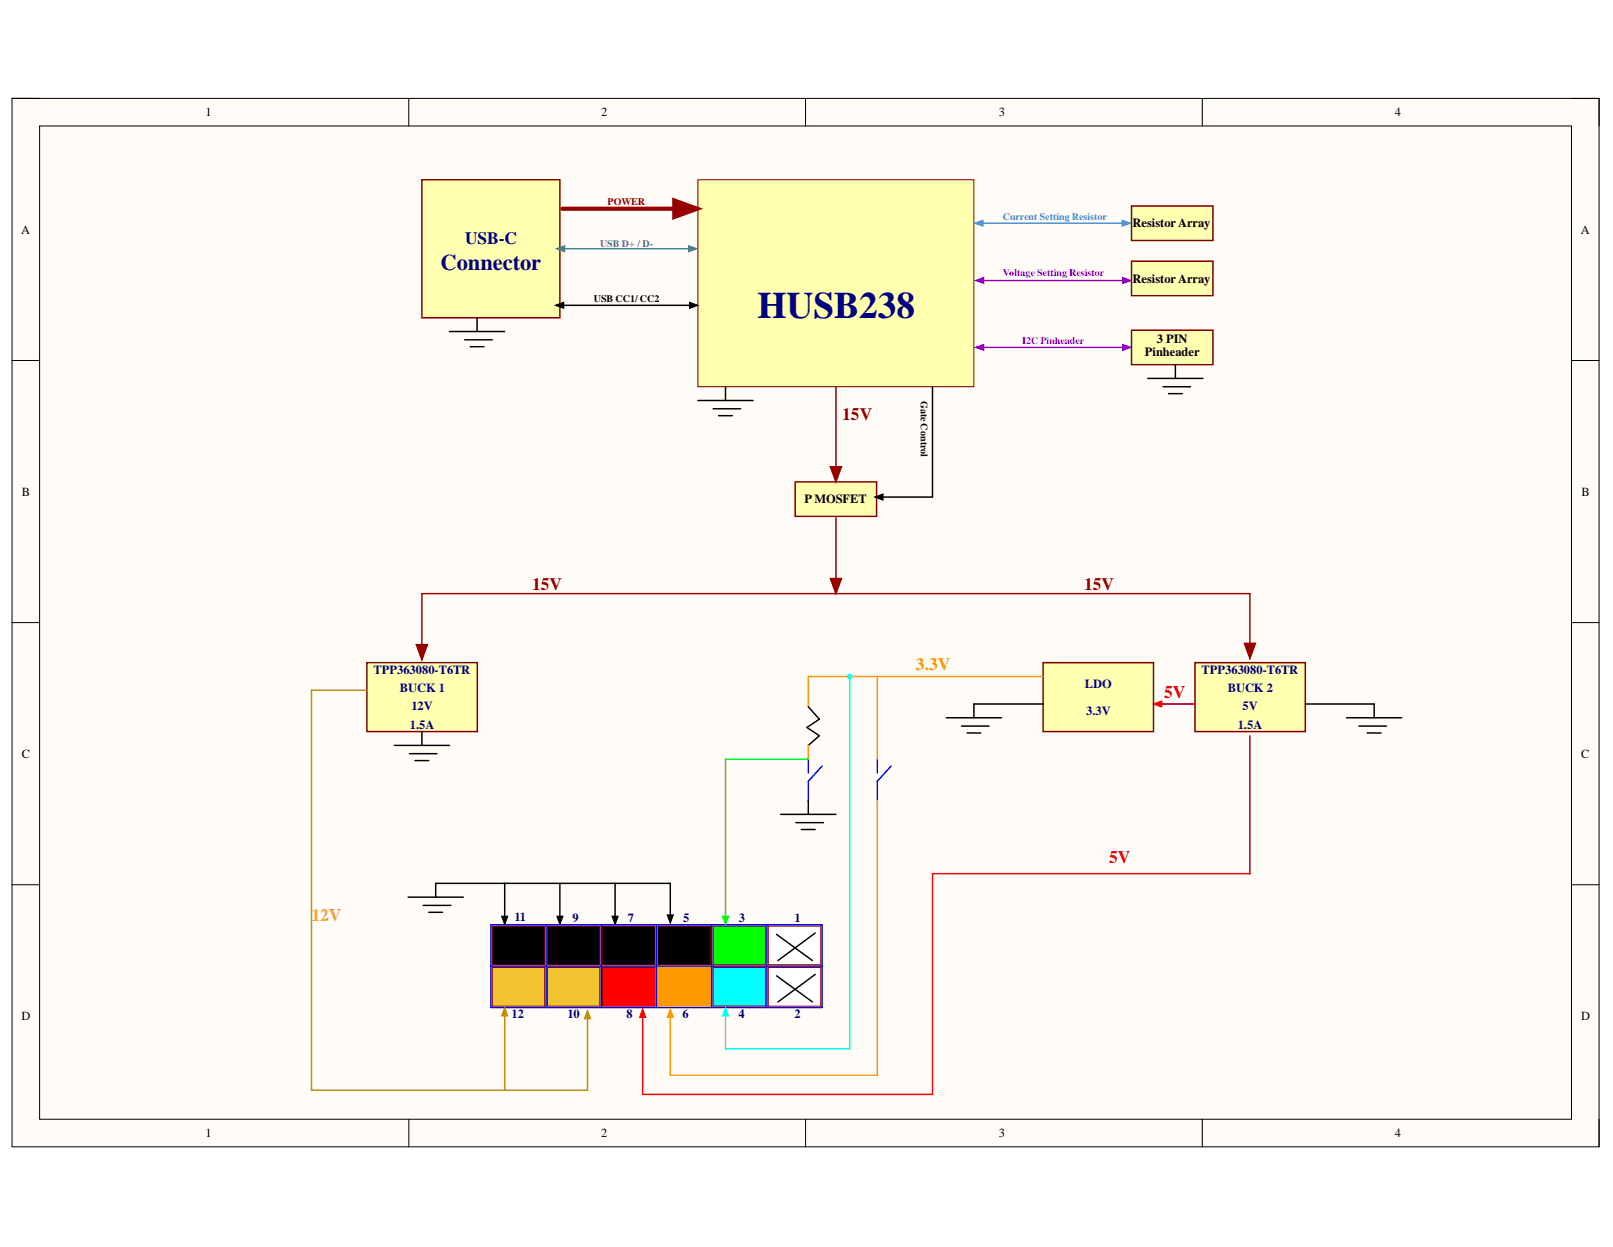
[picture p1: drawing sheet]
<svg xmlns="http://www.w3.org/2000/svg" width="279mm" height="216mm" viewBox="0 0 279 216" stroke-linecap="round" stroke-linejoin="round" font-family="sans-serif">
<path d="M2.1 17h274.9v181.6h-274.9z" fill-rule="evenodd" fill="#fffcf8"/>
<path d="M2.1 17h274.9v181.6h-274.9z" fill="none" stroke="#000" stroke-width=".17"/>
<path d="M6.9 21.8h265.3v172h-265.3z" fill-rule="evenodd" fill="#fffcf8"/>
<g fill="none" stroke="#000" stroke-width=".17">
<path d="M2.1 17h4.8M70.8 17v4.8M139.5 17v4.8M208.3 17v4.8M272.2 17h4.8v4.8M6.9 21.8h265.3v172h-265.3zM2.1 62.4h4.8M272.2 62.4h4.8M2.1 107.8h4.8M272.2 107.8h4.8M2.1 153.2h4.8M272.2 153.2h4.8"/>
<path d="M70.8 193.8v4.8M139.5 193.8v4.8M208.3 193.8v4.8M277 193.8v4.8"/>
</g>
<path d="M73.1 31.1h23.9v23.9h-23.9z" fill-rule="evenodd" fill="#ffffb0"/>
<path d="M73.1 31.1h23.9v23.9h-23.9z" fill="none" stroke="#800000" stroke-width=".25"/>
<path d="M120.9 31.1h47.8v35.9h-47.8z" fill-rule="evenodd" fill="#ffffb0"/>
<path d="M120.9 31.1h47.8v35.9h-47.8z" fill="none" stroke="#800000" stroke-width=".17"/>
<path d="M97.4 36.1h22.3" fill="none" stroke="#980000" stroke-width=".72"/>
<path d="M116.8 34.7l3.9 1.4-3.9 1.5z" fill="#980000"/>
<path d="M116.8 34.7l3.9 1.4-3.9 1.5z" fill="none" stroke="#980000" stroke-width=".72"/>
<path d="M96.8 43.1h23.5" fill="none" stroke="#45818e" stroke-width=".25"/>
<path d="M96.5 43.1l1.3-.5v.9z" fill="#45818e"/>
<path d="M96.5 43.1l1.3-.5v.9z" fill="none" stroke="#45818e" stroke-width=".25"/>
<path d="M119.3 42.6l1.3 .5-1.3 .4z" fill="#45818e"/>
<path d="M119.3 42.6l1.3 .5-1.3 .4z" fill="none" stroke="#45818e" stroke-width=".25"/>
<path d="M96.3 52.9l1.3-.5v.9zM96.7 52.9h23.7M119.5 52.4l1.3 .5-1.3 .4z" fill="none" stroke="#000" stroke-width=".25"/>
<path d="M96.3 52.9l1.3-.5v.9zM119.5 52.4l1.3 .5-1.3 .4z" fill="#000"/>
<path d="M169.3 38.6h26.1" fill="none" stroke="#4a86e8" stroke-width=".25"/>
<path d="M168.9 38.6l1.4-.4v.9z" fill="#4a86e8"/>
<path d="M168.9 38.6l1.4-.4v.9z" fill="none" stroke="#4a86e8" stroke-width=".25"/>
<path d="M194.4 38.2l1.3 .4-1.3 .5z" fill="#4a86e8"/>
<path d="M194.4 38.2l1.3 .4-1.3 .5z" fill="none" stroke="#4a86e8" stroke-width=".25"/>
<path d="M169.4 48.6h26.1" fill="none" stroke="#90f" stroke-width=".25"/>
<path d="M169.1 48.6l1.3-.5v.9z" fill="#90f"/>
<path d="M169.1 48.6l1.3-.5v.9z" fill="none" stroke="#90f" stroke-width=".25"/>
<path d="M194.5 48.1l1.3 .5-1.3 .4z" fill="#90f"/>
<path d="M194.5 48.1l1.3 .5-1.3 .4z" fill="none" stroke="#90f" stroke-width=".25"/>
<path d="M196 35.7h14.1v5.9h-14.1z" fill-rule="evenodd" fill="#ffffb0"/>
<path d="M196 35.7h14.1v5.9h-14.1z" fill="none" stroke="#800000" stroke-width=".25"/>
<path d="M196 45.2h14.1v6h-14.1z" fill-rule="evenodd" fill="#ffffb0"/>
<path d="M196 45.2h14.1v6h-14.1z" fill="none" stroke="#800000" stroke-width=".25"/>
<path d="M137.7 83.4h14.1v6h-14.1z" fill-rule="evenodd" fill="#ffffb0"/>
<path d="M137.7 83.4h14.1v6h-14.1z" fill="none" stroke="#800000" stroke-width=".25"/>
<path d="M144.8 67v15.7" fill="none" stroke="#980000" stroke-width=".25"/>
<path d="M143.8 80.8h2l-1 2.6z" fill="#980000"/>
<path d="M143.8 80.8h2l-1 2.6zM144.8 89.6v12.5" fill="none" stroke="#980000" stroke-width=".25"/>
<path d="M161.5 67v19.1h-9.5M151.6 86.1l1.3-.5v.9z" fill="none" stroke="#000" stroke-width=".25"/>
<path d="M151.6 86.1l1.3-.5v.9z" fill="#000"/>
<path d="M143.8 100.2h2l-1 2.6z" fill="#980000"/>
<path d="M143.8 100.2h2l-1 2.6zM216.5 102.8h-143.4v10.7" fill="none" stroke="#980000" stroke-width=".25"/>
<path d="M72.1 111.6h1.9l-.9 2.6z" fill="#980000"/>
<path d="M72.1 111.6h1.9l-.9 2.6zM216.5 102.8v10.5" fill="none" stroke="#980000" stroke-width=".25"/>
<path d="M215.6 111.4h1.9l-1 2.6z" fill="#980000"/>
<path d="M215.6 111.4h1.9l-1 2.6z" fill="none" stroke="#980000" stroke-width=".25"/>
<path d="M63.6 114.7h19.1v12h-19.1z" fill-rule="evenodd" fill="#ffffb0"/>
<path d="M63.6 114.7h19.1v12h-19.1z" fill="none" stroke="#800000" stroke-width=".25"/>
<path d="M207 114.7h19.1v12h-19.1z" fill-rule="evenodd" fill="#ffffb0"/>
<path d="M207 114.7h19.1v12h-19.1z" fill="none" stroke="#800000" stroke-width=".25"/>
<path d="M169.4 60.1h26.1" fill="none" stroke="#90f" stroke-width=".25"/>
<path d="M169.1 60.1l1.3-.4v.9z" fill="#90f"/>
<path d="M169.1 60.1l1.3-.4v.9z" fill="none" stroke="#90f" stroke-width=".25"/>
<path d="M194.5 59.7l1.3 .4-1.3 .5z" fill="#90f"/>
<path d="M194.5 59.7l1.3 .4-1.3 .5z" fill="none" stroke="#90f" stroke-width=".25"/>
<path d="M196 57.2h14.1v5.9h-14.1z" fill-rule="evenodd" fill="#ffffb0"/>
<path d="M196 57.2h14.1v5.9h-14.1z" fill="none" stroke="#800000" stroke-width=".25"/>
<path d="M180.7 114.7h19.1v12h-19.1z" fill-rule="evenodd" fill="#ffffb0"/>
<path d="M180.7 114.7h19.1v12h-19.1z" fill="none" stroke="#800000" stroke-width=".25"/>
<path d="M200.3 121.9h6.6" fill="none" stroke="#f00" stroke-width=".25"/>
<path d="M199.9 121.9l1.3-.5v1z" fill="#f00"/>
<path d="M199.9 121.9l1.3-.5v1z" fill="none" stroke="#f00" stroke-width=".25"/>
<g fill="none" stroke="#000" stroke-width=".25">
<path d="M77.9 57.4h9.5M80.5 58.8h4.8M82.6 55v2.4M81.4 60h2.4M120.9 69.3h9.5M123.5 70.8h4.8M124.5 72h2.4M125.7 67v2.3M198.8 65.5h9.6M201.5 67h4.7M202.4 68.2h2.4M203.6 63.1v2.4"/>
<path d="M68.3 129.1h9.6M70.9 130.5h4.8M71.9 131.7h2.4M73.1 126.7v2.4M163.9 124.3h9.6M166.5 125.7h4.8M167.5 126.9h2.4M168.7 121.9v2.4"/>
</g>
<path d="M85 160.1h57.4v14.3h-57.4zM85 167.3h57.4M94.6 160.1v14.3M104.2 160.1v14.3M113.7 160.1v14.3M123.3 160.1v14.3M132.8 160.1v14.3" fill="none" stroke="#00f" stroke-width=".25"/>
<path d="M133.1 167.5h9.1v6.7h-9.1z" fill-rule="evenodd" fill="#fff"/>
<path d="M133.1 167.5h9.1v6.7h-9.1z" fill="none" stroke="#800000" stroke-width=".17"/>
<path d="M133.1 160.3h9.1v6.7h-9.1z" fill-rule="evenodd" fill="#fff"/>
<path d="M133.1 160.3h9.1v6.7h-9.1z" fill="none" stroke="#800000" stroke-width=".17"/>
<path d="M123.5 160.3h9.1v6.7h-9.1z" fill-rule="evenodd" fill="#0f0"/>
<path d="M123.5 160.3h9.1v6.7h-9.1z" fill="none" stroke="#800000" stroke-width=".17"/>
<path d="M123.5 167.5h9.1v6.7h-9.1z" fill-rule="evenodd" fill="#0ff"/>
<path d="M114 160.3h9v6.7h-9zM123.5 167.5h9.1v6.7h-9.1z" fill="none" stroke="#800000" stroke-width=".17"/>
<path d="M114 160.3h9v6.7h-9z" fill-rule="evenodd" fill="#000"/>
<path d="M114 167.5h9v6.7h-9z" fill-rule="evenodd" fill="#f90"/>
<path d="M114 167.5h9v6.7h-9z" fill="none" stroke="#f90" stroke-width=".17"/>
<path d="M104.4 167.5h9.1v6.7h-9.1z" fill-rule="evenodd" fill="#f00"/>
<path d="M94.8 160.3h9.1v6.7h-9.1zM104.4 160.3h9.1v6.7h-9.1zM104.4 167.5h9.1v6.7h-9.1z" fill="none" stroke="#800000" stroke-width=".17"/>
<g fill="#000">
<path d="M94.8 160.3h9.1v6.7h-9.1z" fill-rule="evenodd"/>
<path d="M104.4 160.3h9.1v6.7h-9.1z" fill-rule="evenodd"/>
</g>
<path d="M94.8 167.5h9.1v6.7h-9.1z" fill-rule="evenodd" fill="#f1c232"/>
<path d="M85.3 160.3h9.1v6.7h-9.1zM94.8 167.5h9.1v6.7h-9.1z" fill="none" stroke="#800000" stroke-width=".17"/>
<path d="M85.3 160.3h9.1v6.7h-9.1z" fill-rule="evenodd" fill="#000"/>
<path d="M85.3 167.5h9.1v6.7h-9.1z" fill-rule="evenodd" fill="#f1c232"/>
<path d="M85.3 167.5h9.1v6.7h-9.1z" fill="none" stroke="#800000" stroke-width=".17"/>
<path d="M54 119.5v69.3h47.8v-13.4" fill="none" stroke="#bf9000" stroke-width=".25"/>
<path d="M101.8 175l.4 1.4h-.9z" fill="#bf9000"/>
<path d="M87.4 174.9v13.9M101.8 175l.4 1.4h-.9z" fill="none" stroke="#bf9000" stroke-width=".25"/>
<path d="M87.4 174.6l.5 1.3h-1z" fill="#bf9000"/>
<path d="M54 119.5h9.5M87.4 174.6l.5 1.3h-1z" fill="none" stroke="#bf9000" stroke-width=".25"/>
<path d="M216.5 151.3h-55v38.2h-50.2v-14.3" fill="none" stroke="#f00" stroke-width=".25"/>
<path d="M111.3 174.8l.5 1.3h-1z" fill="#f00"/>
<path d="M216.5 127.4v23.9M111.3 174.8l.5 1.3h-1z" fill="none" stroke="#f00" stroke-width=".25"/>
<path d="M140 122.4l1.9 2.1-2.1 1.5 2.1 1.4-1.9 1.7M168.7 121.9h12M226.1 121.9h11.9v2.4M233.2 124.3h9.6M235.4 125.7h4.8M236.8 126.9h2.4" fill="none" stroke="#000" stroke-width=".25"/>
<path d="M152 117.1v14.3M180.7 117.1h-40.7v5.3M140 129.1v2.3M152 138.6v47.5h-35.9v-10.9" fill="none" stroke="#f90" stroke-width=".25"/>
<path d="M140 131.4v2.4M142.4 132.6l-2.4 2.7v3.3M152 131.4v2.4M154.4 132.6l-2.4 2.7v3.3" fill="none" stroke="#00f" stroke-width=".25"/>
<path d="M116.1 174.8l.5 1.3h-1z" fill="#f90"/>
<path d="M116.1 174.8l.5 1.3h-1z" fill="none" stroke="#f90" stroke-width=".25"/>
<g fill="none" stroke="#0ff" stroke-width=".25">
<path d="M147.2 117.1v64.5h-21.5v-6.7"/>
<circle cx="147.2" cy="117.1" r=".33"/>
</g>
<path d="M125.7 174.6l.4 1.3h-.9z" fill="#0ff"/>
<path d="M125.7 174.6l.4 1.3h-.9z" fill="none" stroke="#0ff" stroke-width=".25"/>
<path d="M140 131.4h-14.3v28.2" fill="none" stroke="#0f0" stroke-width=".25"/>
<path d="M125.2 158.7h.9l-.4 1.3z" fill="#0f0"/>
<path d="M125.2 158.7h.9l-.4 1.3z" fill="none" stroke="#0f0" stroke-width=".25"/>
<g fill="none" stroke="#000" stroke-width=".25">
<path d="M140 138.6v2.4M70.7 155.3h9.5M73.3 156.8h4.8M74.3 158h2.4M75.5 155.3v-2.4h40.6v6.5M86.9 158.7h1l-.5 1.3zM87.4 152.9v6.7M96.5 158.7h1l-.5 1.3zM97 152.9v6.7M106.1 158.7h.9l-.5 1.3zM106.5 152.9v6.7M115.6 158.4h1l-.5 1.3z"/>
<path d="M135.2 141h9.6M137.9 142.4h4.7M138.8 143.6h2.4M134.5 161.8l6.2 4.5M134.5 168.9l6.2 4.6M141.2 161.5l-6.4 4.8M141.2 168.7l-6.4 4.8"/>
</g>
<path d="M86.9 158.7h1l-.5 1.3zM96.5 158.7h1l-.5 1.3zM106.1 158.7h.9l-.5 1.3zM115.6 158.4h1l-.5 1.3z" fill="#000"/>
<text font-size="6.5" fill="#000080" x="131.2" y="55">HUSB238</text>
<text font-size="3.9" fill="#000080" x="76.3" y="46.7">Connector</text>
<text font-size="3" fill="#000080" x="80.6" y="42.2">USB-C</text>
<g font-size="3" fill="#980000">
<text x="145.9" y="72.6">15V</text>
<text x="92.2" y="102.1">15V</text>
<text x="187.8" y="102.1">15V</text>
</g>
<text font-size="3" fill="#f90" x="158.7" y="116">3.3V</text>
<g font-size="3" fill="#f00">
<text x="201.7" y="120.8">5V</text>
<text x="192.1" y="149.4">5V</text>
</g>
<text font-size="3" fill="#e69138" x="54" y="159.4">12V</text>
<g font-size="2.2">
<text x="35.6" y="20.1">1</text>
<text x="104.2" y="20.1">2</text>
<text x="173" y="20.1">3</text>
<text x="241.6" y="20.1">4</text>
<text x="3.7" y="40.4">A</text>
<text x="196.2" y="39.3">ResistorArray</text>
<text x="273.8" y="40.4">A</text>
<text x="196.2" y="48.9">ResistorArray</text>
<text x="200.4" y="59.3">3 PIN</text>
<text x="198.3" y="61.7">Pinheader</text>
<text x="3.8" y="85.8">B</text>
<text x="139.3" y="87.1">P MOSFET</text>
<text x="273.9" y="85.8">B</text>
<text x="3.8" y="131.2">C</text>
<text x="273.9" y="131.2">C</text>
<text x="3.7" y="176.6">D</text>
<text x="273.9" y="176.6">D</text>
<text x="35.6" y="196.9">1</text>
<text x="104.2" y="196.9">2</text>
<text x="173" y="196.9">3</text>
<text x="241.6" y="196.9">4</text>
</g>
<g font-size="2.2" fill="#000080">
<text x="64.7" y="116.6">TPP363080-T6TR</text>
<text x="69.3" y="119.8">BUCK 1</text>
<text x="187.9" y="119">LDO</text>
<text x="208.1" y="116.6">TPP363080-T6TR</text>
<text x="212.7" y="119.8">BUCK 2</text>
<text x="71.3" y="123">12V</text>
<text x="188.1" y="123.8">3.3V</text>
<text x="215.2" y="123">5V</text>
<text x="71" y="126.2">1.5A</text>
<text x="214.4" y="126.2">1.5A</text>
<text x="89.1" y="159.4">11</text>
<text x="99.2" y="159.6">9</text>
<text x="108.8" y="159.6">7</text>
<text x="118.4" y="159.6">5</text>
<text x="128" y="159.6">3</text>
<text x="137.6" y="159.6">1</text>
<text x="88.6" y="176.3">12</text>
<text x="98.3" y="176.3">10</text>
<text x="108.5" y="176.3">8</text>
<text x="118.2" y="176.3">6</text>
<text x="127.9" y="176.3">4</text>
<text x="137.6" y="176.3">2</text>
</g>
<text font-size="1.7" fill="#980000" x="105.3" y="35.5">POWER</text>
<text font-size="1.7" fill="#4a86e8" x="173.7" y="38.2">Current Setting Resistor</text>
<text font-size="1.7" fill="#45818e" x="103.9" y="42.7">USB D+ / D-</text>
<g font-size="1.7" fill="#90f">
<text x="173.7" y="47.7">Voltage Setting Resistor</text>
<text x="177.1" y="59.6">I2C Pinheader</text>
</g>
<g font-size="1.7">
<text x="102.9" y="52.2">USB CC1/CC2</text>
<text x="159.5" y="69.4" transform="rotate(90 159.5 69.4)">Gate Control</text>
</g>
</svg>
